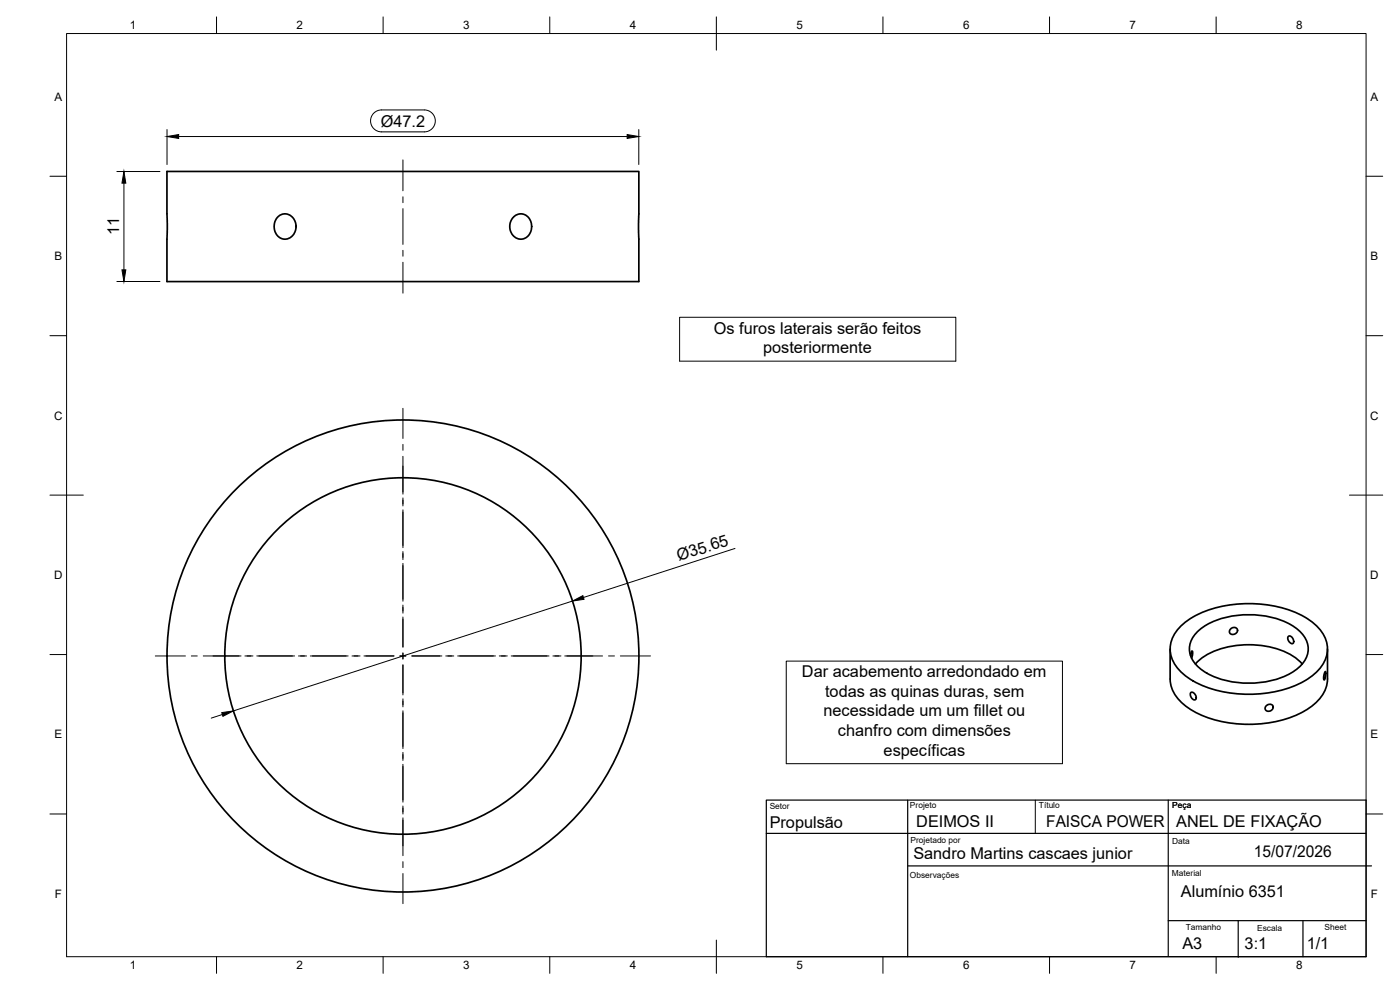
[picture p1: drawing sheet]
<svg xmlns="http://www.w3.org/2000/svg" width="420mm" height="297mm" viewBox="0 0 420 297" stroke-linecap="round" stroke-linejoin="round" font-family="sans-serif">
<!-- layer: Visible -->
<g fill="none" stroke="#000" stroke-width=".51">
<path d="M50.1 51.4h141.6v33.1h-141.6zM83.3 65.2a3.3 3.3 0 0 1 3.9-.6 3.3 3.3 0 0 1 1.6 3.5 3.2 3.2 0 0 1-2.2 3.4 3.2 3.2 0 0 1-3.8-1.4 4.4 4.4 0 0 1 .5-4.9zM154.2 65a3.2 3.2 0 0 1 3.7-.4 3.2 3.2 0 0 1 1.7 3.4 3.2 3.2 0 0 1-2.1 3.5 3.2 3.2 0 0 1-3.9-1.3 4.1 4.1 0 0 1 .6-5.2zM351.2 194.7v9a11 11 0 0 0 5.5 8.8 36.1 36.1 0 0 0 28.2 3.5 19.2 19.2 0 0 0 12.7-8.7l.7-2.3 .1-1.3v-9M354.1 188.2a27.6 27.6 0 0 1 17.8-7 34.1 34.1 0 0 1 21.1 4.9 10.2 10.2 0 0 1 5.2 10.4 13.9 13.9 0 0 1-8.2 8.6 37.3 37.3 0 0 1-31.9-.8 11.6 11.6 0 0 1-6.9-10.2 9.6 9.6 0 0 1 2.9-5.9zM357.3 196.8l.2-1.1a.27 .27 0 0 1 .3-.4 .27 .27 0 0 1 .1 .5l-.3 1.7M358.8 199.2a20.7 20.7 0 0 1 14.4-5.7 23.9 23.9 0 0 1 16.9 4.9l.7 .8M359.8 189.2a25.3 25.3 0 0 1 20.1-4.3 17.8 17.8 0 0 1 11.6 6.2 6.7 6.7 0 0 1-1.7 9.1 25.3 25.3 0 0 1-20.1 4.4 17.8 17.8 0 0 1-11.6-6.3 6.7 6.7 0 0 1 1.7-9.1zM369.2 188.8l.6-.4a1.05 1.05 0 0 1 1.6 .6 1.05 1.05 0 0 1-1.1 1.3 .93 .93 0 0 1-1.2-.3 .93 .93 0 0 1 .1-1.2zM386.6 191a1.4 1.4 0 0 1 1.6 1.9 1.26 1.26 0 0 1-1.7-1.2zM357.3 207.9a1.35 1.35 0 0 1 1.7 1.6l-.1 .2a1.1 1.1 0 0 1-1.1 0 1.1 1.1 0 0 1-.5-1.1zM379.9 211.8l.6-.4a1.06 1.06 0 0 1 1.6 .6 1.06 1.06 0 0 1-1.1 1.4 .95 .95 0 0 1-1.2-.3 .95 .95 0 0 1 .1-1.3z"/>
<path d="M397.7 201.6l.2 .1-.1 1-.4 1.3-.1-1z"/>
<circle cx="120.9" cy="196.8" r="53.5"/>
<circle cx="120.9" cy="196.8" r="70.8"/>
</g>
<!-- layer: BORDER -->
<g fill="none" stroke="#000" stroke-width=".3">
<path d="M20 10.1h390v276.9h-390zM65 5.1v5M115 5.1v5M165 5.1v5M215 5.1v10M265 5.1v5M315 5.1v5M365 5.1v5M15 52.9h5M410 52.9h5M15 100.7h5M410 100.7h5"/>
<path d="M15 148.6h10M405 148.6h10M15 196.4h5M410 196.4h5M15 244.2h5M410 244.2h5M65 287v5M115 287v5M165 287v5M215 282.1v9.9M265 287v5M315 287v5"/>
<path d="M365 287v5"/>
</g>
<!-- layer: TITLEBLOCK -->
<path d="M230 240.1h180v46.9h-180zM230 250h180M272.4 259.8h139.2M272.4 240.1v46.9M350.6 240.1v46.7M350.6 276.2h59.4M371.6 276.2v11M391 276.2v10.8" fill="none" stroke="#000" stroke-width=".36"/>
<path d="M310.7 240.1v9.9" fill="none" stroke="#000" stroke-width=".3"/>
<!-- layer: Smart Centers -->
<g fill="none" stroke="#000" stroke-width=".3">
<path d="M120.9 48v9.2M120.9 59v1.8M120.9 62.6v10.7M120.9 75.1v1.8M120.9 78.7v9.3M120.9 122.5v9.1M120.9 133.3v1.8M120.9 136.9v11.4M120.9 149.4v2.4M120.9 153v11.3M120.9 165.5v2.4M120.9 169v11.4"/>
<path d="M46.6 196.8h9M57.4 196.8h1.8M61 196.8h11.3M73.5 196.8h2.4M77.1 196.8h11.3M89.6 196.8h2.4M93.1 196.8h11.4M105.6 196.8h2.5M109.2 196.8h9M120 196.8h1.8M120.9 181.6v2.4M120.9 185.1v9"/>
<path d="M120.9 195.9v1.8M120.9 199.5v9M123.6 196.8h9M133.8 196.8h2.4M137.4 196.8h11.3M149.8 196.8h2.5M153.4 196.8h11.4M165.9 196.8h2.4M169.5 196.8h11.3M182.6 196.8h1.8M186.2 196.8h9M120.9 209.7v2.4"/>
<path d="M120.9 213.3v11.3M120.9 225.7v2.5M120.9 229.3v11.4M120.9 241.8v2.4M120.9 245.4v11.3M120.9 258.5v1.8M120.9 262.1v9"/>
</g>
<!-- layer: FD_Dimensions -->
<path d="M50.1 38.9v10.5M112.2 33.9a3.3 3.3 0 0 1 2.3-.9h12.8a3.3 3.3 0 0 1 3.3 3.3 3.3 3.3 0 0 1-3.3 3.3h-12.8a3.3 3.3 0 0 1-3-2.1 3.3 3.3 0 0 1 .7-3.6zM191.7 38.9v10.5M35.1 51.5h12.9M37.2 55v26M53.6 41h134.6M35.1 84.5h12.9M220.6 164.6l-45.5 14.7M171.8 180.3l-101.8 33M66.7 214.4l-3.3 1.1" fill="none" stroke="#000" stroke-width=".3"/>
<path d="M37.2 51.5l.6 3.5h-1.2zM50.1 41l3.5-.6v1.1zM188.2 40.4l3.5 .6-3.5 .5zM36.6 81h1.2l-.6 3.5zM171.8 180.3l3.1-1.6 .4 1.1zM66.5 213.8l3.5-.5-3.1 1.6z" fill="#000" stroke="#000" stroke-width=".3"/>
<!-- layer: Custom Tables -->
<path d="M204 95.2h82.9v13.2h-82.9zM236 198.4h82.9v30.7h-82.9z" fill="none" stroke="#000" stroke-width=".3"/>
<g font-size="4.9">
<text x="114.3" y="38">Ø47.2</text>
<text x="35.8" y="70.5" transform="rotate(-90 35.8 70.5)">11</text>
<text x="214.3" y="100.2">Os furos laterais serão feitos</text>
<text x="229" y="106">posteriormente</text>
<text x="203.7" y="168.4" transform="rotate(-18 203.7 168.4)">Ø35.65</text>
<text x="240.7" y="203.2">Dar acabemento arredondado em</text>
<text x="247.6" y="209.1">todas as quinas duras, sem</text>
<text x="247.1" y="215">necessidade um um fillet ou</text>
<text x="251.5" y="220.9">chanfro com dimensões</text>
<text x="265.2" y="226.8">específicas</text>
<text x="231" y="248.5">Propulsão</text>
<text x="275" y="248.1">DEIMOS II</text>
<text x="314" y="248.1">FAISCA POWER</text>
<text x="353" y="248.1">ANEL DE FIXAÇÃO</text>
<text x="274.1" y="257.9">Sandro Martins cascaes junior</text>
<text x="376.3" y="257.1">15/07/2026</text>
<text x="354.4" y="269">Alumínio 6351</text>
<text x="354.8" y="284.8">A3</text>
<text x="373.5" y="284.7">3:1</text>
<text x="392.2" y="284.6">1/1</text>
</g>
<g font-size="3.5">
<text x="39" y="8.8">1</text>
<text x="89" y="8.8">2</text>
<text x="139" y="8.8">3</text>
<text x="189" y="8.8">4</text>
<text x="239" y="8.8">5</text>
<text x="289" y="8.8">6</text>
<text x="339" y="8.8">7</text>
<text x="389" y="8.8">8</text>
<text x="16.3" y="30.2">A</text>
<text x="411.3" y="30.2">A</text>
<text x="16.3" y="78">B</text>
<text x="411.3" y="78">B</text>
<text x="16.2" y="125.9">C</text>
<text x="411.2" y="125.9">C</text>
<text x="16.2" y="173.7">D</text>
<text x="411.2" y="173.7">D</text>
<text x="16.3" y="221.6">E</text>
<text x="411.3" y="221.6">E</text>
<text x="16.4" y="269.4">F</text>
<text x="411.4" y="269.4">F</text>
<text x="39" y="290.8">1</text>
<text x="89" y="290.8">2</text>
<text x="139" y="290.8">3</text>
<text x="189" y="290.8">4</text>
<text x="239" y="290.8">5</text>
<text x="289" y="290.8">6</text>
<text x="339" y="290.8">7</text>
<text x="389" y="290.8">8</text>
</g>
<g font-size="2.5">
<text x="231" y="242.9">Setor</text>
<text x="273.1" y="242.5">Projeto</text>
<text x="311.8" y="242.5">Título</text>
<text x="351.8" y="242.4">Peça</text>
<text x="273.2" y="253">Projetado por</text>
<text x="351.8" y="253.3">Data</text>
<text x="273.1" y="263.5">Observações</text>
<text x="351.7" y="262.7">Material</text>
<text x="355.9" y="279">Tamanho</text>
<text x="377.3" y="279.2">Escala</text>
<text x="397.5" y="278.9">Sheet</text>
</g>
</svg>
